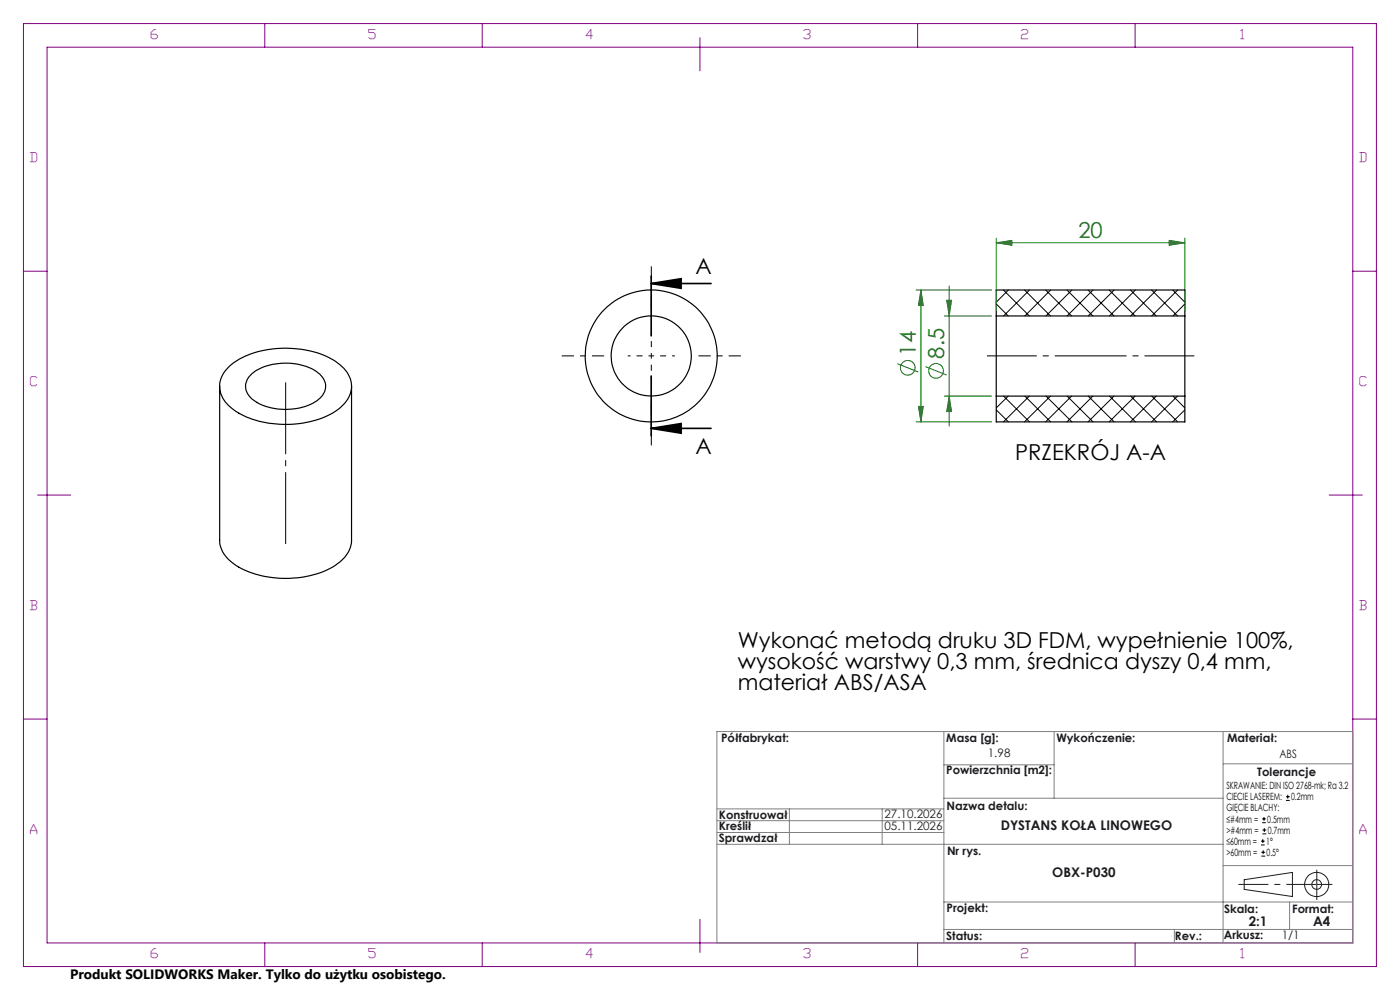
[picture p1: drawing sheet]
<svg xmlns="http://www.w3.org/2000/svg" width="297mm" height="210mm" viewBox="0 0 297 210" stroke-linecap="round" stroke-linejoin="round" font-family="sans-serif">
<g fill="none" stroke="#000" stroke-width=".25">
<path d="M48.5 77.8a18.1 18.1 0 0 1 13.1-3.9 16.1 16.1 0 0 1 11.6 4.6 5.3 5.3 0 0 1-.8 7.7 18.6 18.6 0 0 1-13.2 3.8 17.1 17.1 0 0 1-10.8-4 5.3 5.3 0 0 1 .1-8.2zM53.4 79.3a12.8 12.8 0 0 1 11.6-1.6 5.5 5.5 0 0 1 4.1 3.9 4.1 4.1 0 0 1-2.6 3.9 12.9 12.9 0 0 1-13-.8 3.3 3.3 0 0 1-.1-5.4zM211.3 67v17M211.3 67h40.1M211.3 67v-5.5h40.1v5.5M251.4 67v17M46.6 81.9v32.7a6.6 6.6 0 0 0 3.6 5.4 21.6 21.6 0 0 0 20.9-.1 6.7 6.7 0 0 0 3.5-5.3v-32.7M211.3 84v5.5h40.1v-5.5M211.3 84h40.1"/>
<circle cx="138.2" cy="75.5" r="14"/>
<circle cx="138.2" cy="75.5" r="8.5"/>
</g>
<g fill="none" stroke="#000" stroke-width=".21">
<path d="M211.3 64.5l2.6 2.5M212.9 61.5l5.5 5.5M213.9 61.5l-2.6 2.6M217.3 61.5l5.5 5.5M218.4 61.5l-5.5 5.5M221.8 61.5l5.5 5.5M222.9 61.5l-5.5 5.5M226.3 61.5l5.5 5.5M227.4 61.5l-5.5 5.5M230.8 61.5l5.5 5.5M231.9 61.5l-5.5 5.5M235.3 61.5l5.5 5.5"/>
<path d="M236.4 61.5l-5.5 5.5M239.8 61.5l5.5 5.5M240.9 61.5l-5.5 5.5M244.3 61.5l5.5 5.5M245.4 61.5l-5.5 5.5M248.8 61.5l2.6 2.6M249.8 61.5l-5.5 5.5M251.4 64.5l-2.6 2.5M211.3 87l2.6 2.5M212.9 84l5.5 5.5M213.9 84l-2.6 2.5M217.4 84l5.5 5.5"/>
<path d="M218.4 84l-5.5 5.5M221.9 84l5.5 5.5M222.8 84l-5.5 5.5M226.4 84l5.5 5.5M227.3 84l-5.5 5.5M230.9 84l5.5 5.5M231.8 84l-5.5 5.5M235.4 84l5.5 5.5M236.3 84l-5.5 5.5M239.9 84l5.5 5.5M240.8 84l-5.5 5.5M244.3 84l5.5 5.5"/>
<path d="M245.3 84l-5.5 5.5M248.8 84l2.6 2.5M249.8 84l-5.5 5.5M251.4 87l-2.6 2.5"/>
</g>
<path d="M138.1 58.6v12.7M138.1 60.1l6.4-1v2.1zM138.1 60.1h12.7M138.1 79.8v12.7M138.1 90.9l6.4-1.1v2.1zM138.1 90.9h12.7" fill="none" stroke="#000" stroke-width=".35"/>
<g fill="none" stroke="#191924" stroke-width=".21">
<path d="M263.9 186.6l10.3-1.5v5.1l-10.3-1.5z"/>
<circle cx="279.3" cy="187.6" r="1.03"/>
<circle cx="279.3" cy="187.6" r="2.57"/>
</g>
<path d="M60.6 79.9v36.7" fill="none" stroke="#000" stroke-width=".21" stroke-dasharray="15.2 1.3 1.3 1.3" stroke-dashoffset="-1.2" stroke-linecap="butt"/>
<path d="M279.3 187.6h-16.7" fill="none" stroke="#191924" stroke-width=".21" stroke-dasharray="6.3 1.3 1.3 1.3" stroke-dashoffset="-.1" stroke-linecap="butt"/>
<path d="M279.3 187.6h3.3M279.3 187.6v3.3M279.3 187.6v-3.1" fill="none" stroke="#191924" stroke-width=".21" stroke-dasharray="6.3 1.3 1.3 1.3" stroke-linecap="butt"/>
<g fill="none" stroke="#800080" stroke-width=".21">
<path d="M5 5h287v200h-287zM10 10h277v190h-277zM56.2 5v5M102.3 5v5M148.5 8v7M194.7 5v5M240.8 5v5M5 57.5h5M287 57.5h5M8 105h7M282 105h7M5 152.5h5"/>
<path d="M287 152.5h5M148.5 195v7M56.2 200v5M102.3 200v5M194.7 200v5M240.8 200v5"/>
</g>
<g fill="none" stroke="#808080" stroke-width=".21">
<path d="M152.1 155.2h134.9v44.8h-134.9zM200.2 155.2v44.8M223.6 155.2v14.1M259.5 155.2v44.8M152.1 176.6h48.1M152.1 174.1h48.1M152.1 171.6h48.1M152.1 179.1h107.4M167.5 171.6v7.5M187.1 171.6v7.5M200.2 169.3h59.3M200.2 162.2h23.4"/>
<path d="M259.5 162h27.5M200.2 197.2h86.8M200.2 191.3h86.8M249.1 197.2v2.8M259.5 183.6h27.5M273.6 191.3v5.9"/>
</g>
<path d="M138.1 60.1l6.4-1v2.1zM138.1 90.9l6.4-1.1v2.1z" fill="#000"/>
<path d="M211.3 51.5l3.4-.5v1zM211.3 50.5v15.5M211.3 51.5h40.1M251.4 50.5v15.5" fill="none" stroke="#008000" stroke-width=".21"/>
<path d="M138.2 75.5v-5M138.2 75.5h-5M138.2 75.5v5M138.2 75.5h5" fill="none" stroke="#000" stroke-width=".21" stroke-dasharray="15.2 1.3 1.3 1.3" stroke-dashoffset="14.6" stroke-linecap="butt"/>
<path d="M128.2 75.5h-9M138.2 65.5v-9M148.2 75.5h9M138.2 85.5v9" fill="none" stroke="#000" stroke-width=".21" stroke-dasharray="15.2 1.3 1.3 1.3" stroke-dashoffset="12.6" stroke-linecap="butt"/>
<path d="M211.3 51.5l3.4-.5v1z" fill="#008000"/>
<path d="M248 51l3.4 .5-3.4 .5z" fill="none" stroke="#008000" stroke-width=".21"/>
<path d="M248 51l3.4 .5-3.4 .5z" fill="#008000"/>
<g fill="none" stroke="#008000" stroke-width=".21">
<path d="M190.4 77.1l4.4 1.8M194.3 61.5h16.1M195.4 61.5l.5 3.3h-1.1zM195.4 61.5v28M194.3 89.5h16.1"/>
<circle cx="192.6" cy="78" r="1.55"/>
</g>
<path d="M195.4 61.5l.5 3.3h-1.1z" fill="#008000"/>
<path d="M194.8 86.2h1.1l-.5 3.3z" fill="none" stroke="#008000" stroke-width=".21"/>
<path d="M194.8 86.2h1.1l-.5 3.3z" fill="#008000"/>
<g fill="none" stroke="#008000" stroke-width=".21">
<path d="M196.4 77.8l4.4 1.7M200.3 67h10.1M200.8 63.7h1.1l-.5 3.3zM201.4 60.7v29.7M200.3 84h10.1"/>
<circle cx="198.6" cy="78.7" r="1.55"/>
</g>
<path d="M200.8 63.7h1.1l-.5 3.3z" fill="#008000"/>
<path d="M201.4 84l.5 3.3h-1.1z" fill="none" stroke="#008000" stroke-width=".21"/>
<path d="M201.4 84l.5 3.3h-1.1z" fill="#008000"/>
<g fill="none" stroke="#000" stroke-width=".21">
<path d="M267.5 179.2h.8M267.5 178.4h.8M267.8 174.5h.7M267.8 173.7h.7M267.8 176.9h.8M267.8 176.1h.8M267.9 178v.8M268.1 173.3v.8M268.2 175.7v.8M272.8 169.8h.8M272.8 169h.8M273.2 168.6v.8"/>
<path d="M267.6 181.6h.8M267.6 180.8h.8M268 180.4v.8"/>
</g>
<path d="M253.4 75.5h-44" fill="none" stroke="#000" stroke-width=".21" stroke-dasharray="15.2 1.3 1.3 1.3" stroke-dashoffset="4.7" stroke-linecap="butt"/>
<g font-size="4.7" fill="#008000">
<text x="228.8" y="50.5">20</text>
<text x="194.3" y="75.4" transform="rotate(-90 194.3 75.4)">14</text>
<text x="200.3" y="76.1" transform="rotate(-90 200.3 76.1)">8.5</text>
</g>
<g font-size="4.7">
<text x="147.5" y="58">A</text>
<text x="147.5" y="96.2">A</text>
<text x="215.4" y="97.6">PRZEKRÓJ A-A</text>
<text x="156.5" y="137.4">Wykonać metodą druku 3D FDM, wypełnienie 100%,</text>
<text x="156.5" y="141.9">wysokość warstwy 0,3 mm, średnica dyszy 0,4 mm,</text>
<text x="156.5" y="146.4">materiał ABS/ASA</text>
</g>
<text font-size="2.9" x="14.9" y="207.6">Produkt SOLIDWORKS Maker. Tylko do użytku osobistego.</text>
<g font-size="2.8" fill="#800080">
<text x="32" y="8.2">6</text>
<text x="78.2" y="8.2">5</text>
<text x="124.4" y="8.2">4</text>
<text x="170.5" y="8.2">3</text>
<text x="216.7" y="8.2">2</text>
<text x="263.2" y="8.2">1</text>
<text x="6.5" y="34.4">D</text>
<text x="288.5" y="34.4">D</text>
<text x="6.5" y="81.9">C</text>
<text x="288.5" y="81.9">C</text>
<text x="6.5" y="129.4">B</text>
<text x="288.5" y="129.4">B</text>
<text x="6.5" y="176.9">A</text>
<text x="288.5" y="176.9">A</text>
<text x="32" y="203.2">6</text>
<text x="78.2" y="203.2">5</text>
<text x="124.4" y="203.2">4</text>
<text x="170.5" y="203.2">3</text>
<text x="216.7" y="203.2">2</text>
<text x="263.2" y="203.2">1</text>
</g>
<g font-size="2.8" fill="#191924">
<text x="212.3" y="176">DYSTANS KOŁA LINOWEGO</text>
<text x="223.2" y="186">OBX-P030</text>
<text x="264.9" y="196.5">2:1</text>
<text x="278.6" y="196.5">A4</text>
</g>
<g font-size="2.5" fill="#191924">
<text x="153" y="157.5">Półfabrykat:</text>
<text x="200.7" y="157.5">Masa [g]:</text>
<text x="209.6" y="160.6">1.98</text>
<text x="224.1" y="157.5">Wykończenie:</text>
<text x="260.3" y="157.5">Materiał:</text>
<text x="271.4" y="160.8">ABS</text>
<text x="200.7" y="164.3">Powierzchnia [m2]:</text>
<text x="266.7" y="164.5">Tolerancje</text>
<text x="152.5" y="173.6">Konstruował</text>
<text x="187.6" y="173.5">27.10.2026</text>
<text x="200.8" y="171.9">Nazwa detalu:</text>
<text x="152.5" y="176">Kreślił</text>
<text x="152.5" y="178.5">Sprawdzał</text>
<text x="187.6" y="176">05.11.2026</text>
<text x="200.9" y="181.3">Nr rys.</text>
<text x="200.8" y="193.5">Projekt:</text>
<text x="259.7" y="193.6">Skala:</text>
<text x="274.1" y="193.6">Format:</text>
<text x="200.7" y="199.3">Status:</text>
<text x="249.3" y="199.3">Rev.:</text>
<text x="259.6" y="199.2">Arkusz:</text>
<text x="271.9" y="199.2">1/1</text>
</g>
<g font-size="2.1">
<text x="260.2" y="167.4">SKRAWANIE: DIN ISO 2768-mk; Ra 3.2</text>
<text x="260.2" y="172.1">GIĘCIE BLACHY:</text>
<text x="260.2" y="169.8">CIECIE LASEREM:</text>
<text x="273.9" y="169.8">0.2mm</text>
<text x="260.2" y="174.5">≤#4mm =</text>
<text x="260.2" y="176.9">&gt;#4mm =</text>
<text x="260.2" y="179.2">≤60mm =</text>
<text x="268.6" y="179.2">1°</text>
<text x="268.9" y="174.5">0.5mm</text>
<text x="268.9" y="176.9">0.7mm</text>
<text x="260.2" y="181.6">&gt;60mm =</text>
<text x="268.7" y="181.6">0.5°</text>
</g>
</svg>
